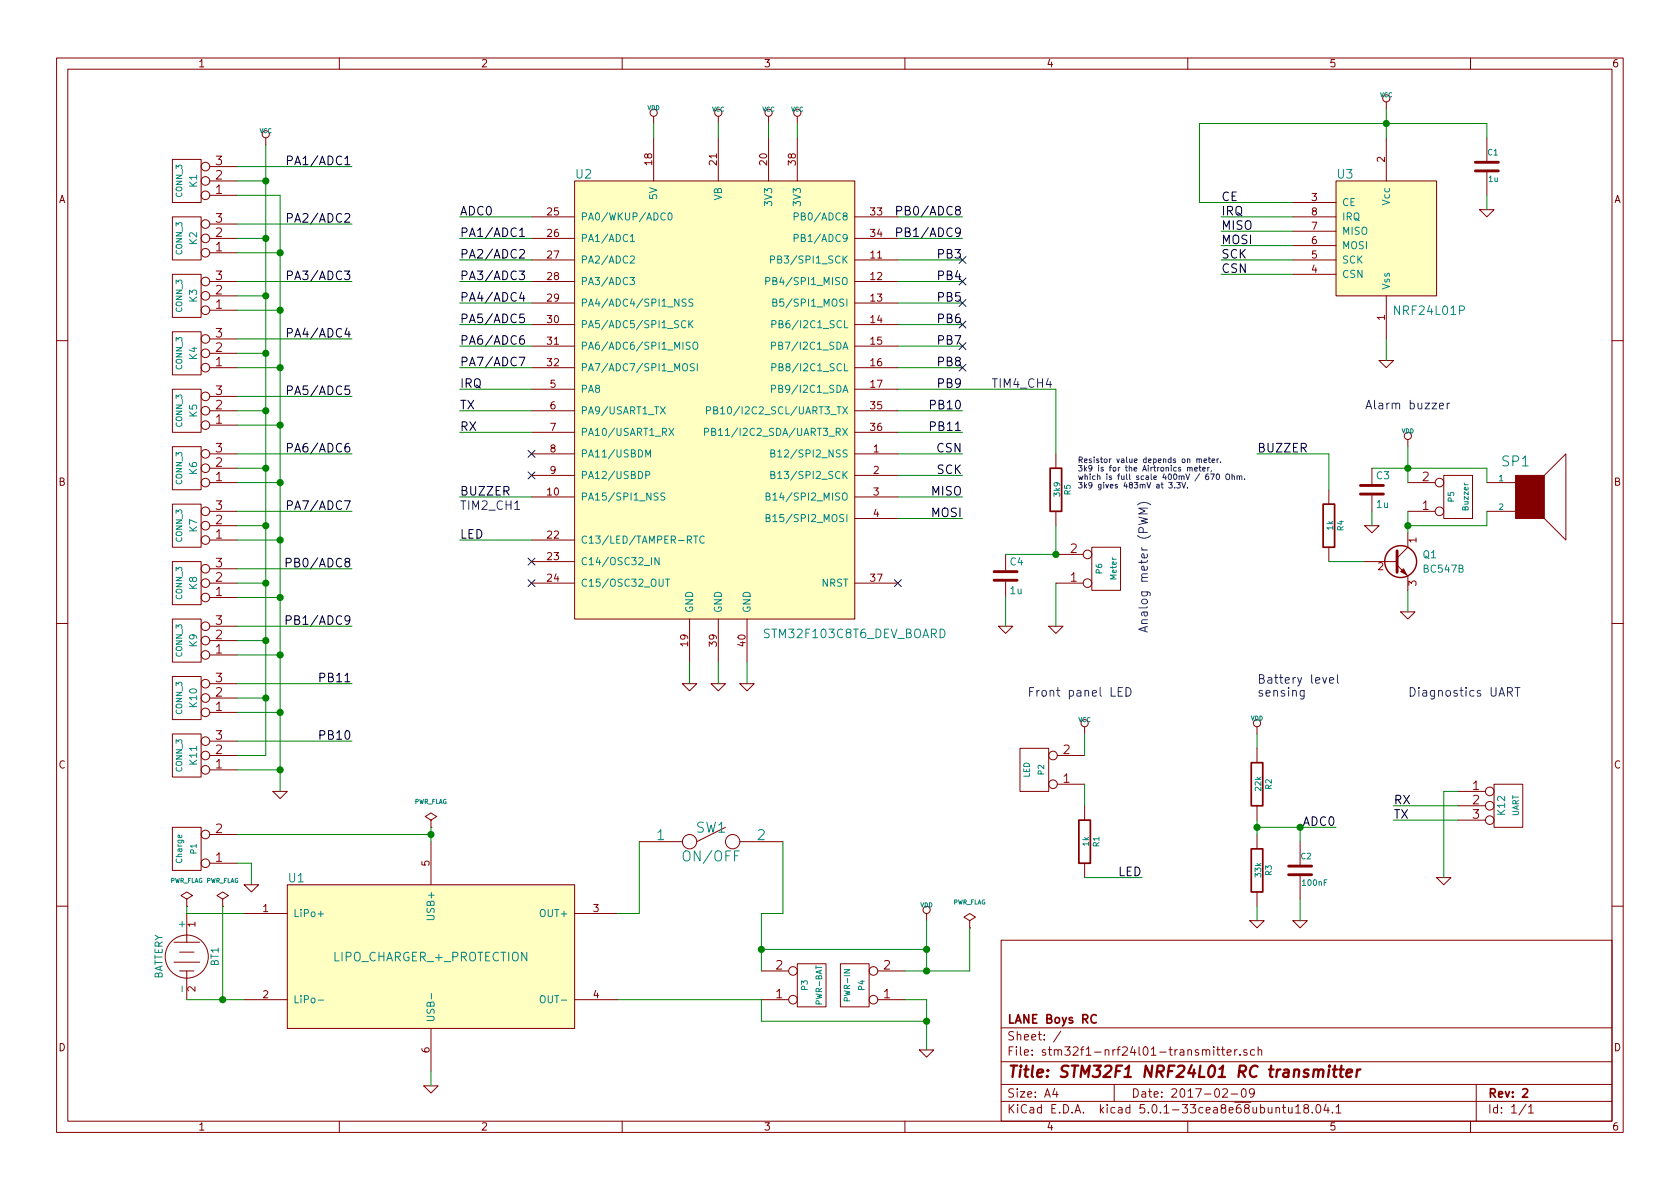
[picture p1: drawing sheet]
EESchema Schematic File Version 4
EELAYER 30 0
EELAYER END
$Descr A4 11693 8268
encoding utf-8
Sheet 1 1
Title "STM32F1 NRF24L01 RC transmitter"
Date "2017-02-09"
Rev "2"
Comp "LANE Boys RC"
Comment1 ""
Comment2 ""
Comment3 ""
Comment4 ""
$EndDescr
$Comp
L stm32f1-nrf24l01-transmitter-rescue:NRF24L01P U3
U 1 1
P 9650 1650
F 0 "U3" H 9300 2100 60  0000 L CNN
F 1 "NRF24L01P" H 9950 1150 60  0000 C CNN
F 2 "WLA:NRF24L01P-PA-LNA" H 9650 1650 60  0001 C CNN
F 3 "~" H 9650 1650 60  0000 C CNN
	1    9650 1650
	1    0    0    -1  
$EndComp
$Comp
L stm32f1-nrf24l01-transmitter-rescue:LIPO_CHARGER_+_PROTECTION U1
U 1 1
P 3000 6650
F 0 "U1" H 2000 7200 60  0000 L CNN
F 1 "LIPO_CHARGER_+_PROTECTION" H 3000 6650 60  0000 C CNN
F 2 "WLA:LiPo_charger_and_protection" H 3000 6650 60  0001 C CNN
F 3 "~" H 3000 6650 60  0000 C CNN
	1    3000 6650
	1    0    0    -1  
$EndComp
$Comp
L stm32f1-nrf24l01-transmitter-rescue:BATTERY BT1
U 1 1
P 1300 6650
F 0 "BT1" H 1300 6850 50  0000 C CNN
F 1 "BATTERY" H 1300 6460 50  0000 C CNN
F 2 "Pin_Headers:Pin_Header_Straight_1x02_Pitch2.54mm" H 1300 6650 60  0001 C CNN
F 3 "~" H 1300 6650 60  0000 C CNN
	1    1300 6650
	0    1    1    0   
$EndComp
$Comp
L stm32f1-nrf24l01-transmitter-rescue:GND-RESCUE-stm32f1-nrf24l01-transmitter #PWR01
U 1 1
P 6450 7300
F 0 "#PWR01" H 6450 7300 30  0001 C CNN
F 1 "GND" H 6450 7230 30  0001 C CNN
F 2 "" H 6450 7300 60  0000 C CNN
F 3 "" H 6450 7300 60  0000 C CNN
	1    6450 7300
	1    0    0    -1  
$EndComp
$Comp
L stm32f1-nrf24l01-transmitter-rescue:VDD #PWR02
U 1 1
P 6450 6400
F 0 "#PWR02" H 6450 6500 30  0001 C CNN
F 1 "VDD" H 6450 6510 30  0000 C CNN
F 2 "" H 6450 6400 60  0000 C CNN
F 3 "" H 6450 6400 60  0000 C CNN
	1    6450 6400
	1    0    0    -1  
$EndComp
$Comp
L stm32f1-nrf24l01-transmitter-rescue:VDD #PWR03
U 1 1
P 4550 850
F 0 "#PWR03" H 4550 950 30  0001 C CNN
F 1 "VDD" H 4550 960 30  0000 C CNN
F 2 "" H 4550 850 60  0000 C CNN
F 3 "" H 4550 850 60  0000 C CNN
	1    4550 850 
	1    0    0    -1  
$EndComp
$Comp
L stm32f1-nrf24l01-transmitter-rescue:VCC #PWR04
U 1 1
P 5550 850
F 0 "#PWR04" H 5550 950 30  0001 C CNN
F 1 "VCC" H 5550 950 30  0000 C CNN
F 2 "" H 5550 850 60  0000 C CNN
F 3 "" H 5550 850 60  0000 C CNN
	1    5550 850 
	1    0    0    -1  
$EndComp
$Comp
L stm32f1-nrf24l01-transmitter-rescue:GND-RESCUE-stm32f1-nrf24l01-transmitter #PWR05
U 1 1
P 4800 4750
F 0 "#PWR05" H 4800 4750 30  0001 C CNN
F 1 "GND" H 4800 4680 30  0001 C CNN
F 2 "" H 4800 4750 60  0000 C CNN
F 3 "" H 4800 4750 60  0000 C CNN
	1    4800 4750
	1    0    0    -1  
$EndComp
$Comp
L stm32f1-nrf24l01-transmitter-rescue:GND-RESCUE-stm32f1-nrf24l01-transmitter #PWR06
U 1 1
P 5000 4750
F 0 "#PWR06" H 5000 4750 30  0001 C CNN
F 1 "GND" H 5000 4680 30  0001 C CNN
F 2 "" H 5000 4750 60  0000 C CNN
F 3 "" H 5000 4750 60  0000 C CNN
	1    5000 4750
	1    0    0    -1  
$EndComp
$Comp
L stm32f1-nrf24l01-transmitter-rescue:GND-RESCUE-stm32f1-nrf24l01-transmitter #PWR07
U 1 1
P 5200 4750
F 0 "#PWR07" H 5200 4750 30  0001 C CNN
F 1 "GND" H 5200 4680 30  0001 C CNN
F 2 "" H 5200 4750 60  0000 C CNN
F 3 "" H 5200 4750 60  0000 C CNN
	1    5200 4750
	1    0    0    -1  
$EndComp
$Comp
L stm32f1-nrf24l01-transmitter-rescue:C-RESCUE-stm32f1-nrf24l01-transmitter C1
U 1 1
P 10350 1150
F 0 "C1" H 10350 1250 40  0000 L CNN
F 1 "1u" H 10356 1065 40  0000 L CNN
F 2 "Capacitors_SMD:C_0805_HandSoldering" H 10388 1000 30  0001 C CNN
F 3 "~" H 10350 1150 60  0000 C CNN
	1    10350 1150
	1    0    0    -1  
$EndComp
$Comp
L stm32f1-nrf24l01-transmitter-rescue:GND-RESCUE-stm32f1-nrf24l01-transmitter #PWR08
U 1 1
P 10350 1450
F 0 "#PWR08" H 10350 1450 30  0001 C CNN
F 1 "GND" H 10350 1380 30  0001 C CNN
F 2 "" H 10350 1450 60  0000 C CNN
F 3 "" H 10350 1450 60  0000 C CNN
	1    10350 1450
	1    0    0    -1  
$EndComp
$Comp
L stm32f1-nrf24l01-transmitter-rescue:VCC #PWR09
U 1 1
P 9650 750
F 0 "#PWR09" H 9650 850 30  0001 C CNN
F 1 "VCC" H 9650 850 30  0000 C CNN
F 2 "" H 9650 750 60  0000 C CNN
F 3 "" H 9650 750 60  0000 C CNN
	1    9650 750 
	1    0    0    -1  
$EndComp
Text Label 6700 3150 2    60   ~ 0
CSN
Text Label 6700 3300 2    60   ~ 0
SCK
Text Label 6700 3450 2    60   ~ 0
MISO
Text Label 6700 3600 2    60   ~ 0
MOSI
Text Label 8500 1500 0    60   ~ 0
IRQ
Text Label 8500 1600 0    60   ~ 0
MISO
Text Label 8500 1700 0    60   ~ 0
MOSI
Text Label 8500 1800 0    60   ~ 0
SCK
Text Label 8500 1900 0    60   ~ 0
CSN
$Comp
L stm32f1-nrf24l01-transmitter-rescue:R-RESCUE-stm32f1-nrf24l01-transmitter R1
U 1 1
P 7550 5850
F 0 "R1" V 7630 5850 40  0000 C CNN
F 1 "1k" V 7557 5851 40  0000 C CNN
F 2 "Resistors_SMD:R_0805_HandSoldering" V 7480 5850 30  0001 C CNN
F 3 "~" H 7550 5850 30  0000 C CNN
	1    7550 5850
	1    0    0    -1  
$EndComp
$Comp
L stm32f1-nrf24l01-transmitter-rescue:CONN_2 P2
U 1 1
P 7200 5350
F 0 "P2" V 7150 5350 40  0000 C CNN
F 1 "LED" V 7250 5350 40  0000 C CNN
F 2 "Pin_Headers:Pin_Header_Straight_1x02_Pitch2.54mm" H 7200 5350 60  0001 C CNN
F 3 "" H 7200 5350 60  0000 C CNN
	1    7200 5350
	-1   0    0    1   
$EndComp
$Comp
L stm32f1-nrf24l01-transmitter-rescue:VCC #PWR010
U 1 1
P 7550 5100
F 0 "#PWR010" H 7550 5200 30  0001 C CNN
F 1 "VCC" H 7550 5200 30  0000 C CNN
F 2 "" H 7550 5100 60  0000 C CNN
F 3 "" H 7550 5100 60  0000 C CNN
	1    7550 5100
	1    0    0    -1  
$EndComp
NoConn ~ 3700 3900
NoConn ~ 3700 4050
NoConn ~ 6250 4050
Text Label 7950 6100 2    60   ~ 0
LED
Text Label 3200 3750 0    60   ~ 0
LED
$Comp
L stm32f1-nrf24l01-transmitter-rescue:R-RESCUE-stm32f1-nrf24l01-transmitter R2
U 1 1
P 8750 5450
F 0 "R2" V 8830 5450 40  0000 C CNN
F 1 "22k" V 8757 5451 40  0000 C CNN
F 2 "Resistors_SMD:R_0805_HandSoldering" V 8680 5450 30  0001 C CNN
F 3 "~" H 8750 5450 30  0000 C CNN
	1    8750 5450
	1    0    0    -1  
$EndComp
$Comp
L stm32f1-nrf24l01-transmitter-rescue:R-RESCUE-stm32f1-nrf24l01-transmitter R3
U 1 1
P 8750 6050
F 0 "R3" V 8830 6050 40  0000 C CNN
F 1 "33k" V 8757 6051 40  0000 C CNN
F 2 "Resistors_SMD:R_0805_HandSoldering" V 8680 6050 30  0001 C CNN
F 3 "~" H 8750 6050 30  0000 C CNN
	1    8750 6050
	1    0    0    -1  
$EndComp
$Comp
L stm32f1-nrf24l01-transmitter-rescue:VDD #PWR011
U 1 1
P 8750 5100
F 0 "#PWR011" H 8750 5200 30  0001 C CNN
F 1 "VDD" H 8750 5210 30  0000 C CNN
F 2 "" H 8750 5100 60  0000 C CNN
F 3 "" H 8750 5100 60  0000 C CNN
	1    8750 5100
	1    0    0    -1  
$EndComp
$Comp
L stm32f1-nrf24l01-transmitter-rescue:GND-RESCUE-stm32f1-nrf24l01-transmitter #PWR012
U 1 1
P 8750 6400
F 0 "#PWR012" H 8750 6400 30  0001 C CNN
F 1 "GND" H 8750 6330 30  0001 C CNN
F 2 "" H 8750 6400 60  0000 C CNN
F 3 "" H 8750 6400 60  0000 C CNN
	1    8750 6400
	1    0    0    -1  
$EndComp
Text Label 9300 5750 2    60   ~ 0
ADC0
Text Notes 8750 4850 0    60   ~ 0
Battery level\nsensing
Text Label 3200 1500 0    60   ~ 0
ADC0
Text Label 3200 1650 0    60   ~ 0
PA1/ADC1
Text Label 3200 1800 0    60   ~ 0
PA2/ADC2
Text Label 3200 1950 0    60   ~ 0
PA3/ADC3
Text Label 3200 2100 0    60   ~ 0
PA4/ADC4
Text Label 3200 2250 0    60   ~ 0
PA5/ADC5
Text Label 3200 2400 0    60   ~ 0
PA6/ADC6
Text Label 3200 2550 0    60   ~ 0
PA7/ADC7
Text Label 6700 1500 2    60   ~ 0
PB0/ADC8
Text Label 6700 1650 2    60   ~ 0
PB1/ADC9
Text Label 3200 2700 0    60   ~ 0
IRQ
$Comp
L stm32f1-nrf24l01-transmitter-rescue:CONN_3 K1
U 1 1
P 1300 1250
F 0 "K1" V 1250 1250 50  0000 C CNN
F 1 "CONN_3" V 1350 1250 40  0000 C CNN
F 2 "Pin_Headers:Pin_Header_Straight_1x03_Pitch2.54mm" H 1300 1250 60  0001 C CNN
F 3 "" H 1300 1250 60  0000 C CNN
	1    1300 1250
	-1   0    0    1   
$EndComp
$Comp
L stm32f1-nrf24l01-transmitter-rescue:CONN_3 K2
U 1 1
P 1300 1650
F 0 "K2" V 1250 1650 50  0000 C CNN
F 1 "CONN_3" V 1350 1650 40  0000 C CNN
F 2 "Pin_Headers:Pin_Header_Straight_1x03_Pitch2.54mm" H 1300 1650 60  0001 C CNN
F 3 "" H 1300 1650 60  0000 C CNN
	1    1300 1650
	-1   0    0    1   
$EndComp
$Comp
L stm32f1-nrf24l01-transmitter-rescue:CONN_3 K3
U 1 1
P 1300 2050
F 0 "K3" V 1250 2050 50  0000 C CNN
F 1 "CONN_3" V 1350 2050 40  0000 C CNN
F 2 "Pin_Headers:Pin_Header_Straight_1x03_Pitch2.54mm" H 1300 2050 60  0001 C CNN
F 3 "" H 1300 2050 60  0000 C CNN
	1    1300 2050
	-1   0    0    1   
$EndComp
$Comp
L stm32f1-nrf24l01-transmitter-rescue:CONN_3 K4
U 1 1
P 1300 2450
F 0 "K4" V 1250 2450 50  0000 C CNN
F 1 "CONN_3" V 1350 2450 40  0000 C CNN
F 2 "Pin_Headers:Pin_Header_Straight_1x03_Pitch2.54mm" H 1300 2450 60  0001 C CNN
F 3 "" H 1300 2450 60  0000 C CNN
	1    1300 2450
	-1   0    0    1   
$EndComp
$Comp
L stm32f1-nrf24l01-transmitter-rescue:CONN_3 K5
U 1 1
P 1300 2850
F 0 "K5" V 1250 2850 50  0000 C CNN
F 1 "CONN_3" V 1350 2850 40  0000 C CNN
F 2 "Pin_Headers:Pin_Header_Straight_1x03_Pitch2.54mm" H 1300 2850 60  0001 C CNN
F 3 "" H 1300 2850 60  0000 C CNN
	1    1300 2850
	-1   0    0    1   
$EndComp
$Comp
L stm32f1-nrf24l01-transmitter-rescue:CONN_3 K6
U 1 1
P 1300 3250
F 0 "K6" V 1250 3250 50  0000 C CNN
F 1 "CONN_3" V 1350 3250 40  0000 C CNN
F 2 "Pin_Headers:Pin_Header_Straight_1x03_Pitch2.54mm" H 1300 3250 60  0001 C CNN
F 3 "" H 1300 3250 60  0000 C CNN
	1    1300 3250
	-1   0    0    1   
$EndComp
$Comp
L stm32f1-nrf24l01-transmitter-rescue:CONN_3 K7
U 1 1
P 1300 3650
F 0 "K7" V 1250 3650 50  0000 C CNN
F 1 "CONN_3" V 1350 3650 40  0000 C CNN
F 2 "Pin_Headers:Pin_Header_Straight_1x03_Pitch2.54mm" H 1300 3650 60  0001 C CNN
F 3 "" H 1300 3650 60  0000 C CNN
	1    1300 3650
	-1   0    0    1   
$EndComp
$Comp
L stm32f1-nrf24l01-transmitter-rescue:CONN_3 K8
U 1 1
P 1300 4050
F 0 "K8" V 1250 4050 50  0000 C CNN
F 1 "CONN_3" V 1350 4050 40  0000 C CNN
F 2 "Pin_Headers:Pin_Header_Straight_1x03_Pitch2.54mm" H 1300 4050 60  0001 C CNN
F 3 "" H 1300 4050 60  0000 C CNN
	1    1300 4050
	-1   0    0    1   
$EndComp
$Comp
L stm32f1-nrf24l01-transmitter-rescue:CONN_3 K9
U 1 1
P 1300 4450
F 0 "K9" V 1250 4450 50  0000 C CNN
F 1 "CONN_3" V 1350 4450 40  0000 C CNN
F 2 "Pin_Headers:Pin_Header_Straight_1x03_Pitch2.54mm" H 1300 4450 60  0001 C CNN
F 3 "" H 1300 4450 60  0000 C CNN
	1    1300 4450
	-1   0    0    1   
$EndComp
$Comp
L stm32f1-nrf24l01-transmitter-rescue:VCC #PWR013
U 1 1
P 1850 1000
F 0 "#PWR013" H 1850 1100 30  0001 C CNN
F 1 "VCC" H 1850 1100 30  0000 C CNN
F 2 "" H 1850 1000 60  0000 C CNN
F 3 "" H 1850 1000 60  0000 C CNN
	1    1850 1000
	1    0    0    -1  
$EndComp
$Comp
L stm32f1-nrf24l01-transmitter-rescue:CONN_3 K10
U 1 1
P 1300 4850
F 0 "K10" V 1250 4850 50  0000 C CNN
F 1 "CONN_3" V 1350 4850 40  0000 C CNN
F 2 "Pin_Headers:Pin_Header_Straight_1x03_Pitch2.54mm" H 1300 4850 60  0001 C CNN
F 3 "" H 1300 4850 60  0000 C CNN
	1    1300 4850
	-1   0    0    1   
$EndComp
$Comp
L stm32f1-nrf24l01-transmitter-rescue:CONN_3 K11
U 1 1
P 1300 5250
F 0 "K11" V 1250 5250 50  0000 C CNN
F 1 "CONN_3" V 1350 5250 40  0000 C CNN
F 2 "Pin_Headers:Pin_Header_Straight_1x03_Pitch2.54mm" H 1300 5250 60  0001 C CNN
F 3 "" H 1300 5250 60  0000 C CNN
	1    1300 5250
	-1   0    0    1   
$EndComp
$Comp
L stm32f1-nrf24l01-transmitter-rescue:GND-RESCUE-stm32f1-nrf24l01-transmitter #PWR014
U 1 1
P 1950 5500
F 0 "#PWR014" H 1950 5500 30  0001 C CNN
F 1 "GND" H 1950 5430 30  0001 C CNN
F 2 "" H 1950 5500 60  0000 C CNN
F 3 "" H 1950 5500 60  0000 C CNN
	1    1950 5500
	1    0    0    -1  
$EndComp
Text Label 2450 1150 2    60   ~ 0
PA1/ADC1
Text Label 2450 1550 2    60   ~ 0
PA2/ADC2
Text Label 2450 1950 2    60   ~ 0
PA3/ADC3
Text Label 2450 2350 2    60   ~ 0
PA4/ADC4
Text Label 2450 2750 2    60   ~ 0
PA5/ADC5
Text Label 2450 3150 2    60   ~ 0
PA6/ADC6
Text Label 2450 3550 2    60   ~ 0
PA7/ADC7
Text Label 2450 3950 2    60   ~ 0
PB0/ADC8
Text Label 2450 4350 2    60   ~ 0
PB1/ADC9
Text Label 2450 4750 2    60   ~ 0
PB11
Text Label 2450 5150 2    60   ~ 0
PB10
Text Label 6700 2850 2    60   ~ 0
PB10
Text Label 6700 3000 2    60   ~ 0
PB11
$Comp
L stm32f1-nrf24l01-transmitter-rescue:GND-RESCUE-stm32f1-nrf24l01-transmitter #PWR015
U 1 1
P 10050 6100
F 0 "#PWR015" H 10050 6100 30  0001 C CNN
F 1 "GND" H 10050 6030 30  0001 C CNN
F 2 "" H 10050 6100 60  0000 C CNN
F 3 "" H 10050 6100 60  0000 C CNN
	1    10050 6100
	1    0    0    -1  
$EndComp
Text Label 9700 5600 0    60   ~ 0
RX
Text Label 9700 5700 0    60   ~ 0
TX
Text Notes 9800 4850 0    60   ~ 0
Diagnostics UART
Text Label 3200 2850 0    60   ~ 0
TX
Text Label 3200 3000 0    60   ~ 0
RX
Text Notes 7150 4850 0    60   ~ 0
Front panel LED
$Comp
L stm32f1-nrf24l01-transmitter-rescue:SPEAKER SP1
U 1 1
P 10650 3450
F 0 "SP1" H 10550 3700 70  0000 C CNN
F 1 "SPEAKER" H 10550 3200 70  0001 C CNN
F 2 "Buzzers_Beepers:Buzzer_12x9.5RM7.6" H 10650 3450 60  0001 C CNN
F 3 "~" H 10650 3450 60  0000 C CNN
	1    10650 3450
	1    0    0    -1  
$EndComp
$Comp
L stm32f1-nrf24l01-transmitter-rescue:GND-RESCUE-stm32f1-nrf24l01-transmitter #PWR016
U 1 1
P 9800 4250
F 0 "#PWR016" H 9800 4250 30  0001 C CNN
F 1 "GND" H 9800 4180 30  0001 C CNN
F 2 "" H 9800 4250 60  0000 C CNN
F 3 "" H 9800 4250 60  0000 C CNN
	1    9800 4250
	1    0    0    -1  
$EndComp
$Comp
L stm32f1-nrf24l01-transmitter-rescue:R-RESCUE-stm32f1-nrf24l01-transmitter R4
U 1 1
P 9250 3650
F 0 "R4" V 9330 3650 40  0000 C CNN
F 1 "1k" V 9257 3651 40  0000 C CNN
F 2 "Resistors_SMD:R_0805_HandSoldering" V 9180 3650 30  0001 C CNN
F 3 "~" H 9250 3650 30  0000 C CNN
	1    9250 3650
	1    0    0    -1  
$EndComp
Text Label 8750 3150 0    60   ~ 0
BUZZER
$Comp
L stm32f1-nrf24l01-transmitter-rescue:VDD #PWR017
U 1 1
P 9800 3100
F 0 "#PWR017" H 9800 3200 30  0001 C CNN
F 1 "VDD" H 9800 3210 30  0000 C CNN
F 2 "" H 9800 3100 60  0000 C CNN
F 3 "" H 9800 3100 60  0000 C CNN
	1    9800 3100
	1    0    0    -1  
$EndComp
Text Label 3200 3450 0    60   ~ 0
BUZZER
$Comp
L stm32f1-nrf24l01-transmitter-rescue:CONN_2 P1
U 1 1
P 1300 5900
F 0 "P1" V 1250 5900 40  0000 C CNN
F 1 "Charge" V 1350 5900 40  0000 C CNN
F 2 "Pin_Headers:Pin_Header_Straight_1x02_Pitch2.54mm" H 1300 5900 60  0001 C CNN
F 3 "" H 1300 5900 60  0000 C CNN
	1    1300 5900
	-1   0    0    1   
$EndComp
Text Notes 9500 2850 0    60   ~ 0
Alarm buzzer
$Comp
L stm32f1-nrf24l01-transmitter-rescue:SPST SW1
U 1 1
P 4950 5850
F 0 "SW1" H 4950 5950 70  0000 C CNN
F 1 "ON/OFF" H 4950 5750 70  0000 C CNN
F 2 "Buttons_Switches_SMD:SW_SPST_FSMSM" H 4950 5850 60  0001 C CNN
F 3 "~" H 4950 5850 60  0000 C CNN
	1    4950 5850
	1    0    0    -1  
$EndComp
$Comp
L stm32f1-nrf24l01-transmitter-rescue:PWR_FLAG #FLG018
U 1 1
P 6750 6450
F 0 "#FLG018" H 6750 6545 30  0001 C CNN
F 1 "PWR_FLAG" H 6750 6630 30  0000 C CNN
F 2 "" H 6750 6450 60  0000 C CNN
F 3 "" H 6750 6450 60  0000 C CNN
	1    6750 6450
	1    0    0    -1  
$EndComp
NoConn ~ 3700 3150
NoConn ~ 3700 3300
$Comp
L stm32f1-nrf24l01-transmitter-rescue:PWR_FLAG #FLG019
U 1 1
P 3000 5750
F 0 "#FLG019" H 3000 5845 30  0001 C CNN
F 1 "PWR_FLAG" H 3000 5930 30  0000 C CNN
F 2 "" H 3000 5750 60  0000 C CNN
F 3 "" H 3000 5750 60  0000 C CNN
	1    3000 5750
	1    0    0    -1  
$EndComp
$Comp
L stm32f1-nrf24l01-transmitter-rescue:PWR_FLAG #FLG020
U 1 1
P 1300 6300
F 0 "#FLG020" H 1300 6395 30  0001 C CNN
F 1 "PWR_FLAG" H 1300 6480 30  0000 C CNN
F 2 "" H 1300 6300 60  0000 C CNN
F 3 "" H 1300 6300 60  0000 C CNN
	1    1300 6300
	1    0    0    -1  
$EndComp
$Comp
L stm32f1-nrf24l01-transmitter-rescue:PWR_FLAG #FLG021
U 1 1
P 1550 6300
F 0 "#FLG021" H 1550 6395 30  0001 C CNN
F 1 "PWR_FLAG" H 1550 6480 30  0000 C CNN
F 2 "" H 1550 6300 60  0000 C CNN
F 3 "" H 1550 6300 60  0000 C CNN
	1    1550 6300
	1    0    0    -1  
$EndComp
$Comp
L stm32f1-nrf24l01-transmitter-rescue:GND-RESCUE-stm32f1-nrf24l01-transmitter #PWR022
U 1 1
P 9650 2500
F 0 "#PWR022" H 9650 2500 30  0001 C CNN
F 1 "GND" H 9650 2430 30  0001 C CNN
F 2 "" H 9650 2500 60  0000 C CNN
F 3 "" H 9650 2500 60  0000 C CNN
	1    9650 2500
	1    0    0    -1  
$EndComp
$Comp
L stm32f1-nrf24l01-transmitter-rescue:CONN_2 P4
U 1 1
P 5950 6850
F 0 "P4" V 5900 6850 40  0000 C CNN
F 1 "PWR-IN" V 6000 6850 40  0000 C CNN
F 2 "Pin_Headers:Pin_Header_Straight_1x02_Pitch2.54mm" H 5950 6850 60  0001 C CNN
F 3 "" H 5950 6850 60  0000 C CNN
	1    5950 6850
	-1   0    0    1   
$EndComp
$Comp
L stm32f1-nrf24l01-transmitter-rescue:CONN_2 P3
U 1 1
P 5650 6850
F 0 "P3" V 5600 6850 40  0000 C CNN
F 1 "PWR-BAT" V 5700 6850 40  0000 C CNN
F 2 "Pin_Headers:Pin_Header_Straight_1x02_Pitch2.54mm" H 5650 6850 60  0001 C CNN
F 3 "" H 5650 6850 60  0000 C CNN
	1    5650 6850
	1    0    0    1   
$EndComp
Text Notes 3200 3550 0    60   ~ 0
TIM2_CH1
$Comp
L stm32f1-nrf24l01-transmitter-rescue:STM32F103C8T6_DEV_BOARD U2
U 1 1
P 5000 2700
F 0 "U2" H 4000 4200 60  0000 L CNN
F 1 "STM32F103C8T6_DEV_BOARD" H 5950 1000 60  0000 C CNN
F 2 "WLA:STM32F103C8T6" H 5150 3100 60  0001 C CNN
F 3 "~" H 5150 3100 60  0000 C CNN
	1    5000 2700
	1    0    0    -1  
$EndComp
Text Label 8500 1400 0    60   ~ 0
CE
$Comp
L stm32f1-nrf24l01-transmitter-rescue:C-RESCUE-stm32f1-nrf24l01-transmitter C2
U 1 1
P 9050 6050
F 0 "C2" H 9050 6150 40  0000 L CNN
F 1 "100nF" H 9056 5965 40  0000 L CNN
F 2 "Capacitors_SMD:C_0805_HandSoldering" H 9088 5900 30  0001 C CNN
F 3 "~" H 9050 6050 60  0000 C CNN
	1    9050 6050
	1    0    0    -1  
$EndComp
$Comp
L stm32f1-nrf24l01-transmitter-rescue:GND-RESCUE-stm32f1-nrf24l01-transmitter #PWR023
U 1 1
P 9050 6400
F 0 "#PWR023" H 9050 6400 30  0001 C CNN
F 1 "GND" H 9050 6330 30  0001 C CNN
F 2 "" H 9050 6400 60  0000 C CNN
F 3 "" H 9050 6400 60  0000 C CNN
	1    9050 6400
	1    0    0    -1  
$EndComp
Text Label 6700 1800 2    60   ~ 0
PB3
Text Label 6700 1950 2    60   ~ 0
PB4
Text Label 6700 2100 2    60   ~ 0
PB5
Text Label 6700 2250 2    60   ~ 0
PB6
Text Label 6700 2400 2    60   ~ 0
PB7
Text Label 6700 2550 2    60   ~ 0
PB8
Text Label 6700 2700 2    60   ~ 0
PB9
$Comp
L stm32f1-nrf24l01-transmitter-rescue:CONN_2 P5
U 1 1
P 10150 3450
F 0 "P5" V 10100 3450 40  0000 C CNN
F 1 "Buzzer" V 10200 3450 40  0000 C CNN
F 2 "Pin_Headers:Pin_Header_Straight_1x02_Pitch2.54mm" H 10150 3450 60  0001 C CNN
F 3 "" H 10150 3450 60  0000 C CNN
	1    10150 3450
	1    0    0    1   
$EndComp
$Comp
L stm32f1-nrf24l01-transmitter-rescue:CONN_3 K12
U 1 1
P 10500 5600
F 0 "K12" V 10450 5600 50  0000 C CNN
F 1 "UART" V 10550 5600 40  0000 C CNN
F 2 "Pin_Headers:Pin_Header_Straight_1x03_Pitch2.54mm" H 10500 5600 60  0001 C CNN
F 3 "" H 10500 5600 60  0000 C CNN
	1    10500 5600
	1    0    0    -1  
$EndComp
Wire Wire Line
	4300 6350 4450 6350
Wire Wire Line
	4800 4600 4800 4750
Wire Wire Line
	5000 4600 5000 4750
Wire Wire Line
	5200 4600 5200 4750
Wire Wire Line
	4550 850  4550 950 
Wire Wire Line
	10350 1350 10350 1450
Wire Wire Line
	9650 750  9650 850 
Wire Wire Line
	10350 850  10350 950 
Connection ~ 9650 850 
Wire Wire Line
	6250 3150 6700 3150
Wire Wire Line
	6250 3300 6700 3300
Wire Wire Line
	6250 3450 6700 3450
Wire Wire Line
	6250 3600 6700 3600
Wire Wire Line
	8350 1400 9000 1400
Wire Wire Line
	9000 1900 8500 1900
Wire Wire Line
	9000 1800 8500 1800
Wire Wire Line
	9000 1700 8500 1700
Wire Wire Line
	9000 1600 8500 1600
Wire Wire Line
	9000 1500 8500 1500
Wire Wire Line
	7550 5100 7550 5250
Wire Wire Line
	7550 5450 7550 5600
Wire Wire Line
	7550 6100 7950 6100
Wire Wire Line
	3700 3750 3200 3750
Wire Wire Line
	8750 5100 8750 5200
Wire Wire Line
	8750 5700 8750 5750
Wire Wire Line
	8750 6300 8750 6400
Wire Wire Line
	8750 5750 9050 5750
Connection ~ 8750 5750
Wire Wire Line
	3700 1500 3200 1500
Wire Wire Line
	3200 1650 3700 1650
Wire Wire Line
	3700 1800 3200 1800
Wire Wire Line
	3200 1950 3700 1950
Wire Wire Line
	3200 2100 3700 2100
Wire Wire Line
	3200 2250 3700 2250
Wire Wire Line
	3200 2400 3700 2400
Wire Wire Line
	3200 2550 3700 2550
Wire Wire Line
	6700 1500 6250 1500
Wire Wire Line
	6700 1650 6250 1650
Wire Wire Line
	3200 2700 3700 2700
Wire Wire Line
	1950 5350 1650 5350
Wire Wire Line
	1950 1350 1950 1750
Wire Wire Line
	1650 4950 1950 4950
Connection ~ 1950 5350
Wire Wire Line
	1650 4550 1950 4550
Connection ~ 1950 4950
Wire Wire Line
	1650 4150 1950 4150
Connection ~ 1950 4550
Wire Wire Line
	1650 3350 1950 3350
Connection ~ 1950 4150
Wire Wire Line
	1650 3750 1950 3750
Connection ~ 1950 3750
Wire Wire Line
	1650 1750 1950 1750
Connection ~ 1950 3350
Wire Wire Line
	1650 2950 1950 2950
Connection ~ 1950 2950
Wire Wire Line
	1650 2550 1950 2550
Connection ~ 1950 2550
Wire Wire Line
	1650 2150 1950 2150
Connection ~ 1950 2150
Wire Wire Line
	1650 1350 1950 1350
Connection ~ 1950 1750
Wire Wire Line
	6700 3000 6250 3000
Wire Wire Line
	6700 2850 6250 2850
Wire Wire Line
	10150 5700 9700 5700
Wire Wire Line
	9700 5600 10150 5600
Wire Wire Line
	3200 2850 3700 2850
Wire Wire Line
	3200 3000 3700 3000
Wire Wire Line
	9800 4100 9800 4250
Wire Wire Line
	9800 3550 9800 3650
Wire Wire Line
	9250 3900 9500 3900
Wire Wire Line
	9250 3400 9250 3150
Wire Wire Line
	9250 3150 8750 3150
Wire Wire Line
	9800 3100 9800 3250
Wire Wire Line
	3200 3450 3700 3450
Wire Wire Line
	1650 5800 3000 5800
Wire Wire Line
	3000 5750 3000 5800
Wire Wire Line
	1300 6950 1550 6950
Wire Wire Line
	1300 6350 1700 6350
Connection ~ 3000 5800
Wire Wire Line
	1300 6300 1300 6350
Wire Wire Line
	1550 6300 1550 6950
Connection ~ 1550 6950
Wire Wire Line
	9650 2350 9650 2500
Wire Wire Line
	2450 1150 1650 1150
Wire Wire Line
	2450 1550 1650 1550
Wire Wire Line
	2450 1950 1650 1950
Wire Wire Line
	2450 2350 1650 2350
Wire Wire Line
	2450 2750 1650 2750
Wire Wire Line
	2450 3150 1650 3150
Wire Wire Line
	2450 3550 1650 3550
Wire Wire Line
	2450 3950 1650 3950
Wire Wire Line
	2450 4350 1650 4350
Wire Wire Line
	2450 4750 1650 4750
Wire Wire Line
	2450 5150 1650 5150
Wire Wire Line
	1850 5250 1650 5250
Wire Wire Line
	1850 1000 1850 1250
Wire Wire Line
	1650 4850 1850 4850
Connection ~ 1850 4850
Wire Wire Line
	1650 4450 1850 4450
Connection ~ 1850 4450
Wire Wire Line
	1650 3650 1850 3650
Connection ~ 1850 3650
Wire Wire Line
	1650 3250 1850 3250
Connection ~ 1850 3250
Wire Wire Line
	1650 4050 1850 4050
Connection ~ 1850 4050
Wire Wire Line
	1650 2850 1850 2850
Connection ~ 1850 2850
Wire Wire Line
	1650 2450 1850 2450
Connection ~ 1850 2450
Wire Wire Line
	1650 2050 1850 2050
Connection ~ 1850 2050
Wire Wire Line
	1650 1650 1850 1650
Connection ~ 1850 1650
Wire Wire Line
	1650 1250 1850 1250
Connection ~ 1850 1250
Wire Wire Line
	6300 6750 6450 6750
Wire Wire Line
	6450 6400 6450 6600
Wire Wire Line
	6300 6950 6450 6950
Wire Wire Line
	6450 6950 6450 7100
Wire Wire Line
	6750 6750 6750 6450
Connection ~ 6450 6750
Wire Wire Line
	4300 6950 5300 6950
Wire Wire Line
	4450 6350 4450 5850
Wire Wire Line
	5450 5850 5450 6350
Wire Wire Line
	5450 6350 5300 6350
Wire Wire Line
	5300 6350 5300 6600
Wire Wire Line
	5550 850  5550 950 
Wire Wire Line
	8350 850  9650 850 
Wire Wire Line
	8350 850  8350 1400
Wire Wire Line
	9050 5850 9050 5750
Connection ~ 9050 5750
Wire Wire Line
	9050 6250 9050 6400
Wire Wire Line
	6700 1800 6250 1800
Wire Wire Line
	6700 1950 6250 1950
Wire Wire Line
	6700 2100 6250 2100
Wire Wire Line
	6700 2250 6250 2250
Wire Wire Line
	6700 2400 6250 2400
Wire Wire Line
	6700 2550 6250 2550
Wire Wire Line
	6250 2700 7350 2700
Wire Wire Line
	5300 6600 6450 6600
Connection ~ 6450 6600
Connection ~ 5300 6600
Wire Wire Line
	5300 6950 5300 7100
Wire Wire Line
	5300 7100 6450 7100
Connection ~ 6450 7100
Wire Wire Line
	9550 3250 9800 3250
Wire Wire Line
	10350 3250 10350 3350
Connection ~ 9800 3250
Wire Wire Line
	9800 3650 10350 3650
Wire Wire Line
	10350 3650 10350 3550
Connection ~ 9800 3650
Wire Wire Line
	10150 5500 10050 5500
Wire Wire Line
	10050 5500 10050 6100
NoConn ~ 6700 1800
NoConn ~ 6700 1950
NoConn ~ 6700 2100
NoConn ~ 6700 2250
NoConn ~ 6700 2400
NoConn ~ 6700 2550
$Comp
L stm32f1-nrf24l01-transmitter-rescue:VCC #PWR024
U 1 1
P 5000 850
F 0 "#PWR024" H 5000 950 30  0001 C CNN
F 1 "VCC" H 5000 950 30  0000 C CNN
F 2 "" H 5000 850 60  0000 C CNN
F 3 "" H 5000 850 60  0000 C CNN
	1    5000 850 
	1    0    0    -1  
$EndComp
Wire Wire Line
	5000 850  5000 950 
$Comp
L stm32f1-nrf24l01-transmitter-rescue:Q_NPN_CBE Q1
U 1 1
P 9700 3900
F 0 "Q1" H 9900 3950 50  0000 L CNN
F 1 "BC547B" H 9900 3850 50  0000 L CNN
F 2 "TO_SOT_Packages_THT:TO-92_Inline_Wide" H 9900 4000 50  0001 C CNN
F 3 "" H 9700 3900 50  0000 C CNN
	1    9700 3900
	1    0    0    -1  
$EndComp
$Comp
L stm32f1-nrf24l01-transmitter-rescue:C C3
U 1 1
P 9550 3400
F 0 "C3" H 9575 3500 50  0000 L CNN
F 1 "1u" H 9575 3300 50  0000 L CNN
F 2 "Capacitors_SMD:C_0805_HandSoldering" H 9588 3250 50  0001 C CNN
F 3 "" H 9550 3400 50  0000 C CNN
	1    9550 3400
	1    0    0    -1  
$EndComp
$Comp
L stm32f1-nrf24l01-transmitter-rescue:GND-RESCUE-stm32f1-nrf24l01-transmitter #PWR025
U 1 1
P 9550 3650
F 0 "#PWR025" H 9550 3650 30  0001 C CNN
F 1 "GND" H 9550 3580 30  0001 C CNN
F 2 "" H 9550 3650 60  0000 C CNN
F 3 "" H 9550 3650 60  0000 C CNN
	1    9550 3650
	1    0    0    -1  
$EndComp
Wire Wire Line
	9550 3550 9550 3650
$Comp
L stm32f1-nrf24l01-transmitter-rescue:CONN_2 P6
U 1 1
P 7700 3950
F 0 "P6" V 7650 3950 40  0000 C CNN
F 1 "Meter" V 7750 3950 40  0000 C CNN
F 2 "Pin_Headers:Pin_Header_Straight_1x02_Pitch2.54mm" H 7700 3950 60  0001 C CNN
F 3 "" H 7700 3950 60  0000 C CNN
	1    7700 3950
	1    0    0    1   
$EndComp
$Comp
L stm32f1-nrf24l01-transmitter-rescue:R-RESCUE-stm32f1-nrf24l01-transmitter R5
U 1 1
P 7350 3400
F 0 "R5" V 7430 3400 40  0000 C CNN
F 1 "3k9" V 7357 3401 40  0000 C CNN
F 2 "Resistors_SMD:R_0805_HandSoldering" V 7280 3400 30  0001 C CNN
F 3 "~" H 7350 3400 30  0000 C CNN
	1    7350 3400
	1    0    0    -1  
$EndComp
$Comp
L stm32f1-nrf24l01-transmitter-rescue:C C4
U 1 1
P 7000 4000
F 0 "C4" H 7025 4100 50  0000 L CNN
F 1 "1u" H 7025 3900 50  0000 L CNN
F 2 "Capacitors_SMD:C_0805_HandSoldering" H 7038 3850 50  0001 C CNN
F 3 "" H 7000 4000 50  0000 C CNN
	1    7000 4000
	1    0    0    -1  
$EndComp
$Comp
L stm32f1-nrf24l01-transmitter-rescue:GND-RESCUE-stm32f1-nrf24l01-transmitter #PWR026
U 1 1
P 7350 4350
F 0 "#PWR026" H 7350 4350 30  0001 C CNN
F 1 "GND" H 7350 4280 30  0001 C CNN
F 2 "" H 7350 4350 60  0000 C CNN
F 3 "" H 7350 4350 60  0000 C CNN
	1    7350 4350
	1    0    0    -1  
$EndComp
$Comp
L stm32f1-nrf24l01-transmitter-rescue:GND-RESCUE-stm32f1-nrf24l01-transmitter #PWR027
U 1 1
P 7000 4350
F 0 "#PWR027" H 7000 4350 30  0001 C CNN
F 1 "GND" H 7000 4280 30  0001 C CNN
F 2 "" H 7000 4350 60  0000 C CNN
F 3 "" H 7000 4350 60  0000 C CNN
	1    7000 4350
	1    0    0    -1  
$EndComp
Wire Wire Line
	7000 3850 7350 3850
Wire Wire Line
	7350 3850 7350 3650
Wire Wire Line
	7350 2700 7350 3150
Wire Wire Line
	7350 4050 7350 4350
Wire Wire Line
	7000 4150 7000 4350
Text Notes 8000 4400 1    60   ~ 0
Analog meter (PWM)
Wire Wire Line
	1750 6150 1750 6000
$Comp
L stm32f1-nrf24l01-transmitter-rescue:GND-RESCUE-stm32f1-nrf24l01-transmitter #PWR028
U 1 1
P 3000 7550
F 0 "#PWR028" H 3000 7550 30  0001 C CNN
F 1 "GND" H 3000 7480 30  0001 C CNN
F 2 "" H 3000 7550 60  0000 C CNN
F 3 "" H 3000 7550 60  0000 C CNN
	1    3000 7550
	1    0    0    -1  
$EndComp
Wire Wire Line
	1750 6000 1650 6000
Wire Wire Line
	3000 7450 3000 7550
$Comp
L stm32f1-nrf24l01-transmitter-rescue:GND-RESCUE-stm32f1-nrf24l01-transmitter #PWR029
U 1 1
P 1750 6150
F 0 "#PWR029" H 1750 6150 30  0001 C CNN
F 1 "GND" H 1750 6080 30  0001 C CNN
F 2 "" H 1750 6150 60  0000 C CNN
F 3 "" H 1750 6150 60  0000 C CNN
	1    1750 6150
	1    0    0    -1  
$EndComp
$Comp
L stm32f1-nrf24l01-transmitter-rescue:VCC #PWR030
U 1 1
P 5350 850
F 0 "#PWR030" H 5350 950 30  0001 C CNN
F 1 "VCC" H 5350 950 30  0000 C CNN
F 2 "" H 5350 850 60  0000 C CNN
F 3 "" H 5350 850 60  0000 C CNN
	1    5350 850 
	1    0    0    -1  
$EndComp
Wire Wire Line
	5350 850  5350 950 
Connection ~ 7350 3850
Text Notes 7500 3400 0    39   ~ 0
Resistor value depends on meter. \n3k9 is for the Airtronics meter, \nwhich is full scale 400mV / 670 Ohm.\n3k9 gives 483mV at 3.3V.
Text Notes 6900 2700 0    60   ~ 0
TIM4_CH4
Wire Wire Line
	9650 850  9650 950 
Wire Wire Line
	9650 850  10350 850 
Wire Wire Line
	8750 5750 8750 5800
Wire Wire Line
	1950 5350 1950 5500
Wire Wire Line
	1950 4950 1950 5350
Wire Wire Line
	1950 4550 1950 4950
Wire Wire Line
	1950 4150 1950 4550
Wire Wire Line
	1950 3750 1950 4150
Wire Wire Line
	1950 3350 1950 3750
Wire Wire Line
	1950 2950 1950 3350
Wire Wire Line
	1950 2550 1950 2950
Wire Wire Line
	1950 2150 1950 2550
Wire Wire Line
	1950 1750 1950 2150
Wire Wire Line
	3000 5800 3000 5850
Wire Wire Line
	1550 6950 1700 6950
Wire Wire Line
	1850 4850 1850 5250
Wire Wire Line
	1850 4450 1850 4850
Wire Wire Line
	1850 3650 1850 4050
Wire Wire Line
	1850 3250 1850 3650
Wire Wire Line
	1850 4050 1850 4450
Wire Wire Line
	1850 2850 1850 3250
Wire Wire Line
	1850 2450 1850 2850
Wire Wire Line
	1850 2050 1850 2450
Wire Wire Line
	1850 1650 1850 2050
Wire Wire Line
	1850 1250 1850 1650
Wire Wire Line
	6450 6750 6750 6750
Wire Wire Line
	9050 5750 9300 5750
Wire Wire Line
	6450 6600 6450 6750
Wire Wire Line
	5300 6600 5300 6750
Wire Wire Line
	6450 7100 6450 7300
Wire Wire Line
	9800 3250 9800 3350
Wire Wire Line
	9800 3250 10350 3250
Wire Wire Line
	9800 3650 9800 3700
$EndSCHEMATC
